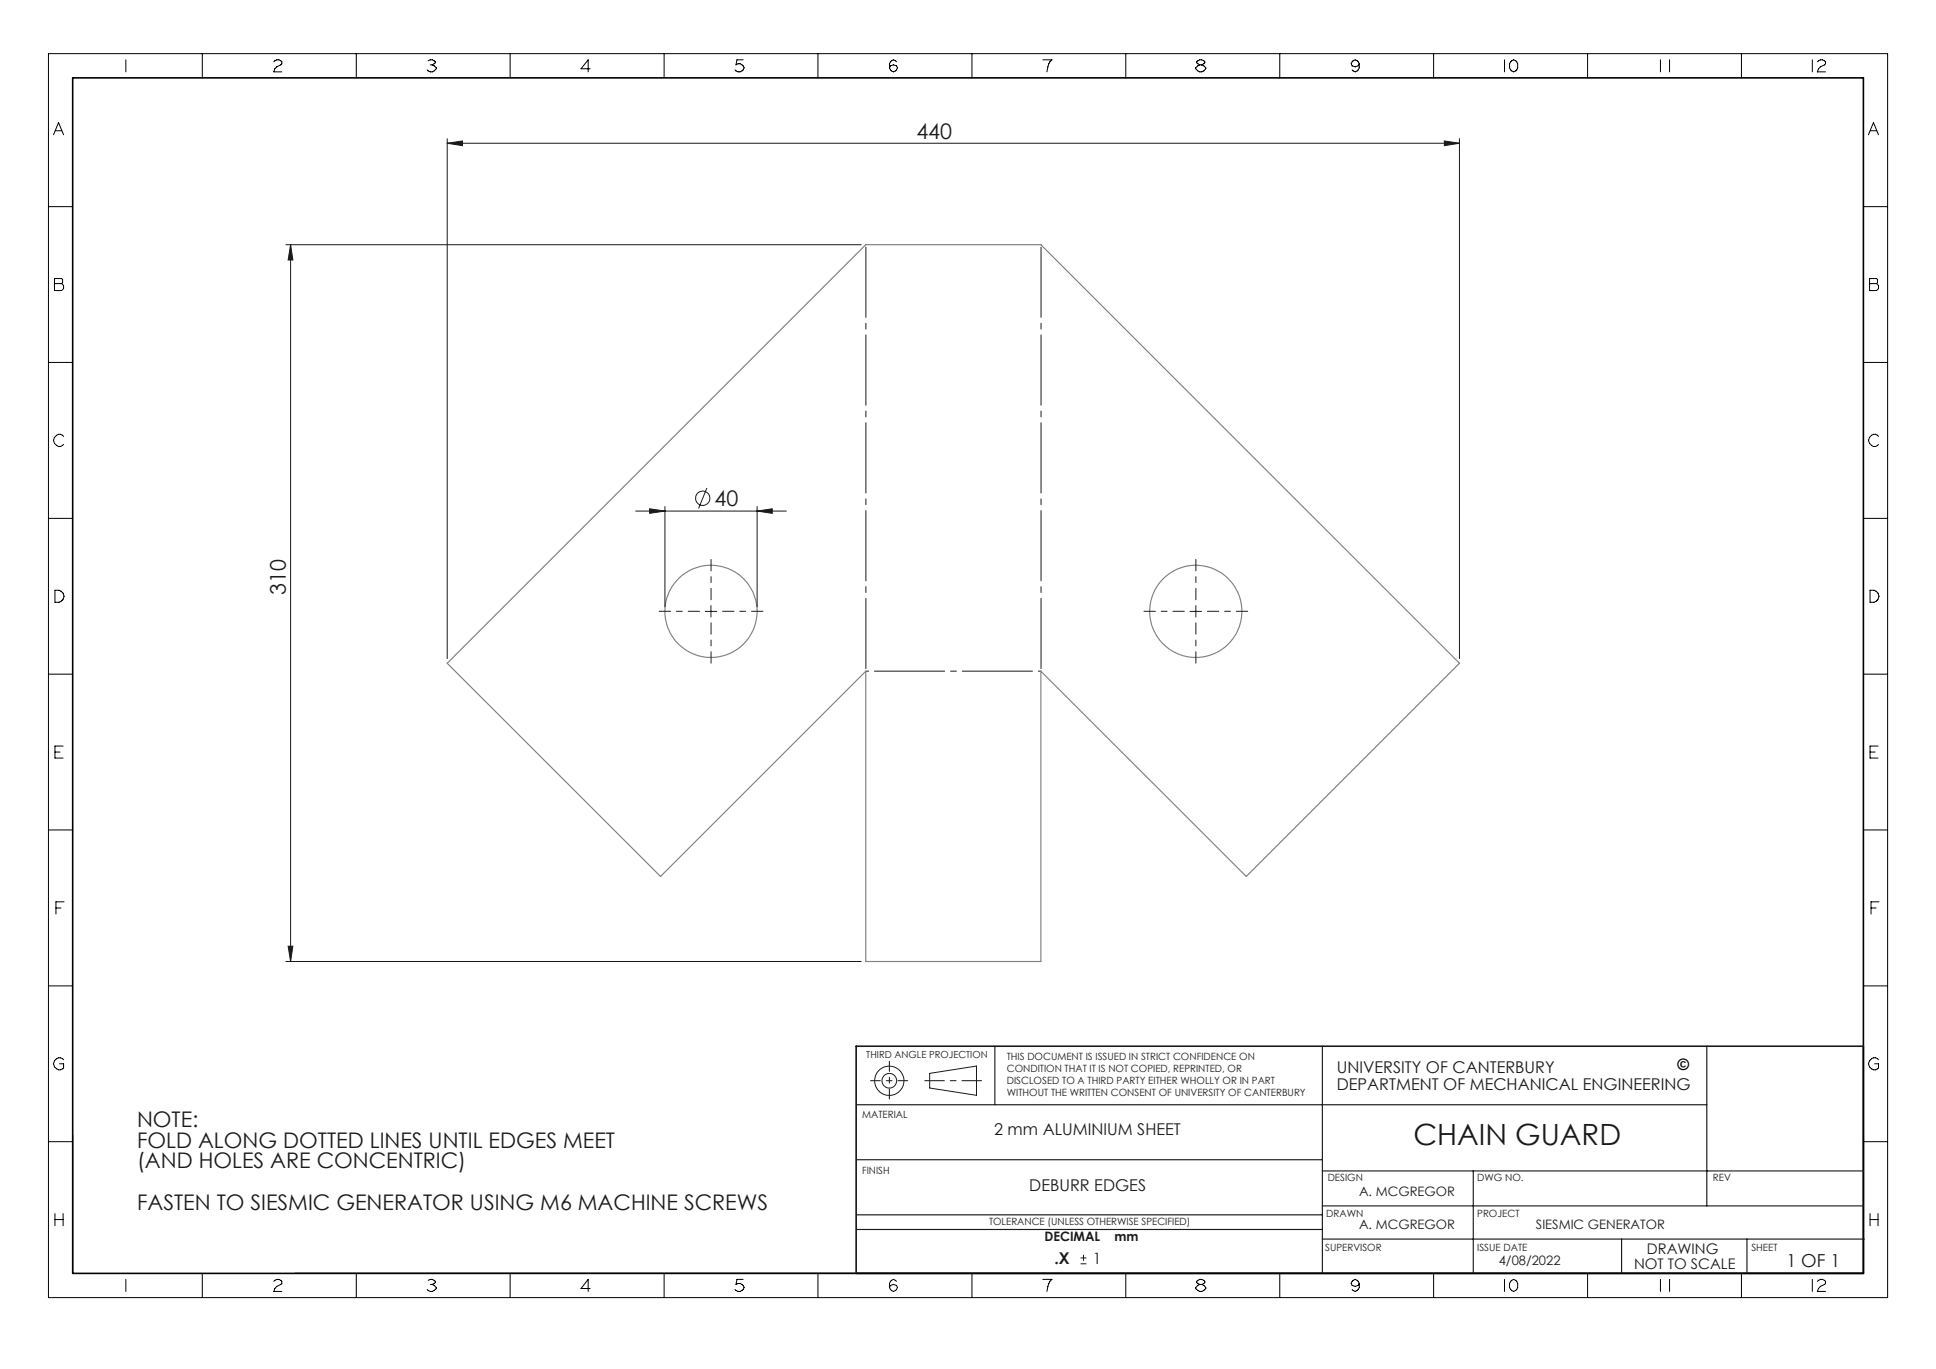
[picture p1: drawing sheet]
<svg xmlns="http://www.w3.org/2000/svg" width="420mm" height="297mm" viewBox="0 0 420 297" stroke-linecap="round" stroke-linejoin="round" font-family="sans-serif">
<g fill="none" stroke="#191924" stroke-width=".22">
<path d="M97 31.1l3.3-.5v1zM97 30.1v112.8M97 31.1h219.6M313.3 30.6l3.3 .5-3.3 .5zM316.6 30.1v112.8M62 53.1h124.8M63 53.1v155.5M63 53.1l.5 3.3h-1zM137.9 110.9h32.7M140.9 110.4l3.4 .5-3.4 .5zM144.3 109.9v21.8M153.4 105.9l-1.8 4.4"/>
<path d="M164.3 110.9l3.2-.5v1zM164.3 109.9v21.8M153 132.6h2.5M154.2 131.4v2.5M258.2 132.6h2.5M259.4 131.4v2.5M62 208.6h124.8M62.5 205.3h1l-.5 3.3zM201.7 232.9l10.1-1.6v6.3l-10.1-1.6zM234.4 274.2h1.3M234.4 272.9h1.3M235.1 272.2v1.3"/>
<circle cx="152.5" cy="108.1" r="1.56"/>
<circle cx="192.9" cy="234.5" r="3.2"/>
<circle cx="192.9" cy="234.5" r="1.58"/>
</g>
<g fill="none" stroke="#808080" stroke-width=".25">
<path d="M97 143.9l90.8-90.8h38l90.8 90.8-46.2 46.2-44.6-44.5v63h-38v-63l-44.5 44.5z"/>
<circle cx="154.2" cy="132.6" r="10"/>
<circle cx="259.4" cy="132.6" r="10"/>
</g>
<g fill="none" stroke="#000" stroke-width=".22">
<path d="M10.5 11.6h399v269.9h-399zM27.3 13v2.6M43.9 11.6v5.3M59.4 13.4a.92 .92 0 0 1 1-.4 .92 .92 0 0 1 .7 .8l-1.5 1.1-.2 .7h1.7M77.3 11.6v5.3M92.9 13.2a.96 .96 0 0 1 1.5 .4l-.6 .5M93.3 14.1h.5M93.8 14.1l.9 .6a1.11 1.11 0 0 1-.9 .9 1.11 1.11 0 0 1-1.1-.4M110.7 11.6v5.3M128 14.9h-2l1.6-1.9v2.6M144.1 11.6v5.3M161.2 13h-1.3l-.2 1.1a1.08 1.08 0 0 1 1.7 .6 1.11 1.11 0 0 1-.8 .9 1.11 1.11 0 0 1-1.1-.4"/>
<path d="M177.4 11.6v5.3M193.2 14.3l.6-.2 .7 .2a.87 .87 0 0 1-.7 1.3 .87 .87 0 0 1-.6-1.3zM194.5 13.4l-.2-.2a.87 .87 0 0 0-1.3 .6v.9M210.9 11.6v5.3M226.2 13h2a3.4 3.4 0 0 0-1.1 2.6M244.2 11.6v5.3M260.3 14.1l-.7-.5a.92 .92 0 0 1 .9-.6 .92 .92 0 0 1 .9 .6l-.7 .5M260.3 14.1l-.9 .6a1.11 1.11 0 0 0 1.1 .9 1.11 1.11 0 0 0 1.1-.9l-.9-.6M260.3 14.1h.4M277.6 11.6v5.3M293.3 13.4l.2-.2a.91 .91 0 0 1 1.4 .6l-.3 .5-.6 .2-.7-.2-.2-.5zM294.9 13.8v.9a.91 .91 0 0 1-1.4 .7l-.2-.2"/>
<path d="M311 11.6v5.3M326.4 13v2.6M327.7 13.4l.2-.2a.87 .87 0 0 1 1.3 .6v.9a.87 .87 0 0 1-1.3 .7l-.4-.7v-.9zM344.4 11.6v5.3M360.2 13v2.6M362.2 13v2.6M377.8 11.6v5.3M393.2 13v2.6M394.3 13.4a1.1 1.1 0 0 1 1.7 0v.4l-1.1 .7-.4 .4-.2 .7h1.7M11.6 29.2l1.1-2.6 1.1 2.6M12 28.4h1.4M405.3 29.2l1.1-2.6 1.1 2.6"/>
<path d="M405.8 28.4h1.3M10.5 44.8h5.3M404.2 44.8h5.3M10.5 78.6h5.3M11.8 60.4h1.6l.2 .2v.7l-.2 .2 .4 .4v.7l-.4 .4h-1.6zM11.8 61.5h1.6M404.2 78.6h5.3M405.6 60.4h1.5l.2 .2v.7l-.2 .2 .4 .4v.7l-.4 .4h-1.5zM405.6 61.5h1.5M13.8 94.7a1.29 1.29 0 0 0-2.1 .3 1.29 1.29 0 0 0 1 1.9h.4l.7-.5M407.5 94.7a1.25 1.25 0 0 0-1.9 .1 1.25 1.25 0 0 0 .4 1.8 .98 .98 0 0 0 1.5-.2M10.5 112.5h5.3"/>
<path d="M404.2 112.5h5.3M11.9 128.1a1.56 1.56 0 0 1 2 1.3 1.57 1.57 0 0 1-2 1.3zM405.7 128.1a1.51 1.51 0 0 1 1.9 1.3 1.55 1.55 0 0 1-1.9 1.3zM10.5 146.3h5.3M404.2 146.3h5.3M11.9 163.2h1.1M13.7 161.9h-1.8v2.6h1.8M405.7 163.2h1.1M407.4 161.9h-1.7v2.6h1.7M10.5 180.1h5.3M12.1 197h1.1M13.9 195.6h-1.8v2.7"/>
<path d="M404.2 180.1h5.3M405.9 197h1.1M407.6 195.6h-1.7v2.7M10.5 213.9h5.3M404.2 213.9h5.3M13.8 229.9a1.26 1.26 0 0 0-1.8 0 1.26 1.26 0 0 0 0 1.8 1.26 1.26 0 0 0 1.8 0v-.9h-.9M407.5 229.9a1.27 1.27 0 0 0-1.8 0 1.27 1.27 0 0 0 0 1.8 1.27 1.27 0 0 0 1.8 0v-.9h-.8M10.5 247.7h5.3M15.8 246.2v30M404.2 247.7h5.3M404.3 246.2v30h-340.3M11.9 263.3v2.6"/>
<path d="M11.9 264.6h1.8M13.7 263.3v2.6M27.3 277.6v2.6M43.9 276.3v5.2M59.4 278a.92 .92 0 0 1 1-.5 .92 .92 0 0 1 .7 .9l-1.1 .7-.4 .4-.2 .7h1.7M77.3 276.3v5.2M92.9 277.8a.95 .95 0 0 1 1.5 .4l-.6 .5M93.3 278.7h.5M93.8 278.7l.9 .6a1.14 1.14 0 0 1-2 .4M110.7 276.3v5.2M128 279.5h-2l1.6-1.9v2.6M144.1 276.3v5.2"/>
<path d="M161.2 277.6h-1.3l-.2 1.1a1.11 1.11 0 0 1 1.7 .6 1.11 1.11 0 0 1-.8 .9 1.11 1.11 0 0 1-1.1-.5M177.4 276.3v5.2M193.2 278.9l.6-.2 .7 .2a.87 .87 0 0 1-.7 1.3 .87 .87 0 0 1-.6-1.3zM194.5 278l-.2-.2a.87 .87 0 0 0-1.3 .6v.9M210.9 276.3v5.2M226.2 277.6h2a3.6 3.6 0 0 0-1.1 2.6M244.2 276.3v5.2M260.3 278.7l-.9 .6a1.12 1.12 0 0 0 1.1 .9 1.12 1.12 0 0 0 1.1-.9l-.4-.4-.5-.2M260.3 278.7h.4M260.3 278.7l-.7-.5a.91 .91 0 0 1 .9-.7 .91 .91 0 0 1 .9 .7l-.7 .5M277.6 276.3v5.2M293.3 278l.2-.2a.91 .91 0 0 1 1.4 .6l-.3 .5-.6 .2-.7-.2-.2-.5z"/>
<path d="M294.9 278.4v.9a.89 .89 0 0 1-.7 .7 .89 .89 0 0 1-.9-.3M311 276.3v5.2M326.4 277.6v2.6M327.7 278l.2-.2a.87 .87 0 0 1 1.3 .6v.9a.88 .88 0 0 1-.8 .9 .88 .88 0 0 1-.9-.9v-.9zM344.4 276.3v5.2M360.2 277.6v2.6M362.2 277.6v2.6M377.8 276.3v5.2M393.2 277.6v2.6M394.3 278a1.1 1.1 0 0 1 1.7 0v.4l-1.1 .7-.4 .4-.2 .7h1.7M405.7 264.6h1.7M405.7 263.3v2.6"/>
<path d="M407.4 263.3v2.6"/>
</g>
<path d="M15.8 16.9h388.4v259.4h-388.4z" fill="none" stroke="#000" stroke-width=".35"/>
<path d="M200.6 234.5h12.3" fill="none" stroke="#191924" stroke-width=".22" stroke-dasharray="15.2 1.3 1.3 1.3" stroke-dashoffset="11"/>
<path d="M188.8 234.5h8.1M192.9 230.3v8.1" fill="none" stroke="#191924" stroke-width=".22" stroke-dasharray="15.2 1.3 1.3 1.3" stroke-dashoffset="13.1"/>
<path d="M187.8 53.1v92.5M225.8 145.6v-92.5" fill="none" stroke="#191924" stroke-width=".22" stroke-dasharray="15.2 1.3 1.3 1.3" stroke-dashoffset="-.5"/>
<path d="M187.8 145.6h38" fill="none" stroke="#191924" stroke-width=".22" stroke-dasharray="15.2 1.3 1.3 1.3" stroke-dashoffset="-1.9"/>
<g fill="none" stroke="#191924" stroke-width=".25">
<path d="M185.7 239.7h184.6M215.8 227v12.7M286.9 227v49.3M370.3 227v34.6M185.7 251.6h101.2M286.9 254h117.3M319.6 254v22.3M185.7 263.6h101.2M185.7 266.7h101.2M286.9 261.6h117.3M286.9 268.8h117.6M351.8 268.8v7.5"/>
<path d="M379 268.8v7.5"/>
</g>
<path d="M404.2 227h-218.5v49.3" fill="none" stroke="#191924" stroke-width=".35"/>
<path d="M151.8 132.6h-8.8M154.3 130.1v-8.7M154.3 135.1v8.8M156.8 132.6h8.7M256.9 132.6h-8.7M259.4 130.1v-8.7M259.4 135.1v8.8M261.9 132.6h8.8" fill="none" stroke="#191924" stroke-width=".22" stroke-dasharray="15.2 1.3 1.3 1.3" stroke-dashoffset="12.8"/>
<g fill="#191924">
<path d="M140.9 110.4l3.4 .5-3.4 .5zM164.3 110.9l3.2-.5v1z"/>
<path d="M97 31.1l3.3-.5v1zM313.3 30.6l3.3 .5-3.3 .5z"/>
<path d="M63 53.1l.5 3.3h-1zM62.5 205.3h1l-.5 3.3z"/>
</g>
<text font-size="6.3" fill="#191924" x="306.6" y="248.4">CHAIN GUARD</text>
<g font-size="4.7" fill="#191924">
<text x="198.8" y="30.1">440</text>
<text x="155" y="109.8">40</text>
<text x="62" y="129" transform="rotate(-90 62 129)">310</text>
<text x="29.7" y="244.4">NOTE:</text>
<text x="29.7" y="249">FOLD ALONG DOTTED LINES UNTIL EDGES MEET</text>
<text x="29.7" y="253.5">(AND HOLES ARE CONCENTRIC)</text>
<text x="29.7" y="262.6">FASTEN TO SIESMIC GENERATOR USING M6 MACHINE SCREWS</text>
</g>
<text font-size="3.9" fill="#191924" x="387.5" y="274.9">1 OF 1</text>
<g font-size="3.5" fill="#191924">
<text x="290" y="232.9">UNIVERSITY OF CANTERBURY</text>
<text x="290" y="236.4">DEPARTMENT OF MECHANICAL ENGINEERING</text>
<text x="215.7" y="246.2">2 mm ALUMINIUM SHEET</text>
<text x="223.3" y="258.4">DEBURR EDGES</text>
<text x="228.8" y="274.2">.X</text>
</g>
<text font-size="3.4" x="363.9" y="232.1">©</text>
<text font-size="3.4" fill="#191924" x="237.1" y="274.2">1</text>
<g font-size="3.2" fill="#191924">
<text x="354.5" y="275.2">NOT TO SCALE</text>
<text x="357.3" y="272.1">DRAWING</text>
</g>
<g font-size="2.8" fill="#191924">
<text x="294.8" y="259.5">A. MCGREGOR</text>
<text x="226.6" y="269.3">DECIMAL</text>
<text x="241.8" y="269.3">mm</text>
<text x="294.8" y="266.6">A. MCGREGOR</text>
<text x="333.2" y="266.6">SIESMIC GENERATOR</text>
<text x="325.1" y="274.4">4/08/2022</text>
</g>
<g font-size="2.2" fill="#191924">
<text x="218.4" y="229.9">THIS DOCUMENT IS ISSUED IN STRICT CONFIDENCE ON</text>
<text x="218.4" y="232.5">CONDITION THAT IT IS NOT COPIED, REPRINTED, OR</text>
<text x="218.4" y="235.2">DISCLOSED TO A THIRD PARTY EITHER WHOLLY OR IN PART</text>
<text x="218.4" y="237.8">WITHOUT THE WRITTEN CONSENT OF UNIVERSITY OF CANTERBURY</text>
<text x="187" y="242.6">MATERIAL</text>
<text x="187" y="254.6">FINISH</text>
<text x="288" y="256.2">DESIGN</text>
<text x="320.5" y="256.2">DWG NO.</text>
<text x="371.6" y="256.2">REV</text>
<text x="214.6" y="265.8">TOLERANCE (UNLESS OTHERWISE SPECIFIED)</text>
<text x="287.7" y="264">DRAWN</text>
<text x="320.5" y="264">PROJECT</text>
<text x="287.5" y="271.4">SUPERVISOR</text>
<text x="320.5" y="271.4">ISSUE DATE</text>
<text x="380" y="271.4">SHEET</text>
</g>
<text font-size="2.1" fill="#191924" x="187.9" y="229.6">THIRD ANGLE PROJECTION</text>
</svg>
